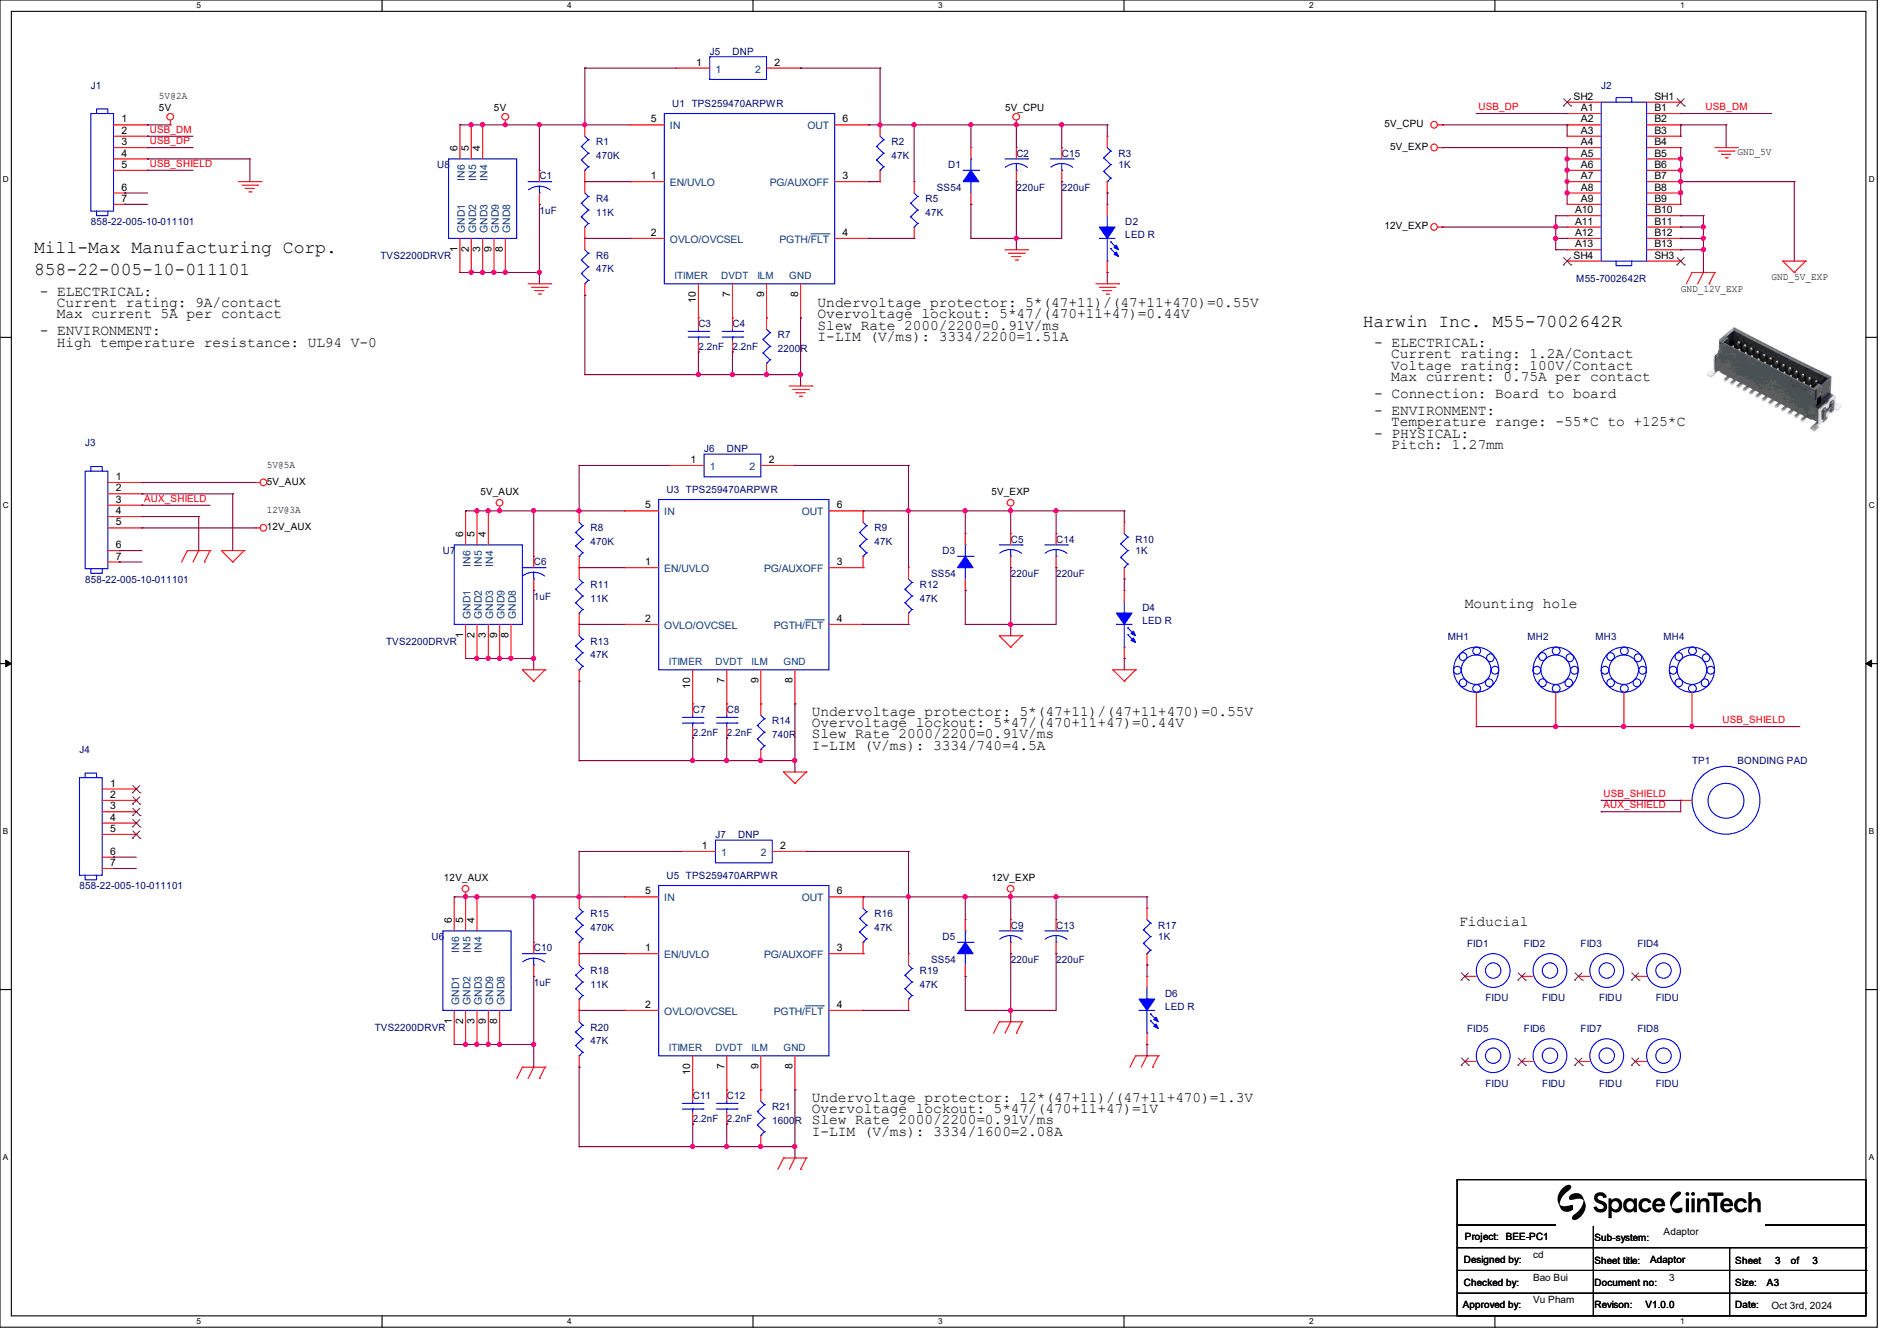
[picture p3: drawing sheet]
# OrCAD Capture schematic ADAPTOR.DSN

## Sheets
1 1_Index: title: BEE-PC1; rev: V1.0.0; note: Index
2 2_BlockDiagram: note: BlockDiagram
3 3_Adaptor: size A3; note: Adaptor

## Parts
C1  1uF  [C0603]
C2  220uF  [TAJD_AVX]
C3  2.2nF  [C0603]
C4  2.2nF  [C0603]
C5  220uF  [TAJD_AVX]
C6  1uF  [C0603]
C7  2.2nF  [C0603]
C8  2.2nF  [C0603]
C9  220uF  [TAJD_AVX]
C10  1uF  [C0603]
C11  2.2nF  [C0603]
C12  2.2nF  [C0603]
C13  220uF  [TAJD_AVX]
C14  220uF  [TAJD_AVX]
C15  220uF  [TAJD_AVX]
D1  SS54  [do214ac_sma]
D2  LED R  [LED0603]
D3  SS54  [do214ac_sma]
D4  LED R  [LED0603]
D5  SS54  [do214ac_sma]
D6  LED R  [LED0603]
FID1  FIDU  [FID_1mm]
FID2  FIDU  [FID_1mm]
FID3  FIDU  [FID_1mm]
FID4  FIDU  [FID_1mm]
FID5  FIDU  [FID_1mm]
FID6  FIDU  [FID_1mm]
FID7  FIDU  [FID_1mm]
FID8  FIDU  [FID_1mm]
J1  858-22-005-10-011101  [858-22-00]
J2  M55-7012642R  [HARWIN_M55-7002642R]
J3  858-22-005-10-011101  [858-22-00]
J4  858-22-005-10-011101  [858-22-00]
J5  DNP  [jumper_power]
J6  DNP  [jumper_power]
J7  DNP  [jumper_power]
MH1  MH  [mh_3mm_1]
MH2  MH  [mh_3mm_1]
MH3  MH  [mh_3mm_1]
MH4  MH  [mh_3mm_1]
R1  470K  [R0603]
R2  47K  [R0603]
R3  1K  [R0603]
R4  11K  [R0603]
R5  47K  [R0603]
R6  47K  [R0603]
R7  2200R  [R0603]
R8  470K  [R0603]
R9  47K  [R0603]
R10  1K  [R0603]
R11  11K  [R0603]
R12  47K  [R0603]
R13  47K  [R0603]
R14  740R  [R0603]
R15  470K  [R0603]
R16  47K  [R0603]
R17  1K  [R0603]
R18  11K  [R0603]
R19  47K  [R0603]
R20  47K  [R0603]
R21  1600R  [R0603]
TP1  BONDING PAD  [mh_3mm_1]
U1  TPS259470ARPWR  [RPW0010A-MFG]
U3  TPS259470ARPWR  [RPW0010A-MFG]
U5  TPS259470ARPWR  [RPW0010A-MFG]
U6  TVS2200DRVR  [DRV0006A]
U7  TVS2200DRVR  [DRV0006A]
U8  TVS2200DRVR  [DRV0006A]

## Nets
5V: C1.1 J1.1 J5.1 R1.1 U1.5(IN) U8.4(IN4) U8.5(IN5) U8.6(IN6)
5V_AUX: C6.1 J3.1 J6.1 R8.1 U3.5(IN) U7.4(IN4) U7.5(IN5) U7.6(IN6)
5V_CPU: C2.1 C15.1 D1.1 J2.A2 J2.A3 J5.2 R2.1 R3.1 R5.1 U1.6(OUT)
5V_EXP: C5.1 C14.1 D3.1 J2.A4 J2.A5 J2.A6 J2.A7 J2.A8 J2.A9 J6.2 R9.1 R10.1 R12.1 U3.6(OUT)
12V_AUX: C10.1 J3.5 J7.1 R15.1 U5.5(IN) U6.4(IN4) U6.5(IN5) U6.6(IN6)
12V_EXP: C9.1 C13.1 D5.1 J2.A10 J2.A11 J2.A12 J2.A13 J7.2 R16.1 R17.1 R19.1 U5.6(OUT)
GND: C1.2 C2.2 C3.2 C4.2 C15.2 D1.2 D2.2(CATHODE) J1.4 J2.B2 J2.B3 R6.2 R7.2 U1.8(GND) U8.1(GND1) U8.2(GND2) U8.3(GND3) U8.8(GND8) U8.9(GND9)
GND_5V_EXP: C5.2 C6.2 C7.2 C8.2 C14.2 D3.2 D4.2(CATHODE) J2.B4 J2.B5 J2.B6 J2.B7 J2.B8 J2.B9 J3.2 R13.2 R14.2 U3.8(GND) U7.1(GND1) U7.2(GND2) U7.3(GND3) U7.8(GND8) U7.9(GND9)
GND_12V_EXP: C9.2 C10.2 C11.2 C12.2 C13.2 D5.2 D6.2(CATHODE) J2.B10 J2.B11 J2.B12 J2.B13 J3.4 R20.2 R21.2 U5.8(GND) U6.1(GND1) U6.2(GND2) U6.3(GND3) U6.8(GND8) U6.9(GND9)
AUX_SHIELD: J1.5 J3.3 MH1.1 MH2.1 MH3.1 MH4.1 TP1.1
USB_DM: J1.2 J2.B1
USB_DP: J1.3 J2.A1
N8340712: R1.2 R4.1 U1.1(EN/UVLO)
N8340716: R4.2 R6.1 U1.2(OVLO/OVCSEL)
N8340921: R5.2 U1.4(PGTH/~{FLT})
N8341898: R8.2 R11.1 U3.1(EN/UVLO)
N8341962: R11.2 R13.1 U3.2(OVLO/OVCSEL)
N8341966: R12.2 U3.4(PGTH/~{FLT})
N8342349: R15.2 R18.1 U5.1(EN/UVLO)
N8342413: R18.2 R20.1 U5.2(OVLO/OVCSEL)
N8342417: R19.2 U5.4(PGTH/~{FLT})
N8346756: R2.2 U1.3(PG/AUXOFF)
N8360931: D2.1(ANODE) R3.2
N8361138: D4.1(ANODE) R10.2
N8361295: D6.1(ANODE) R17.2
N8397868: C3.1 U1.10(ITIMER)
N8397870: R7.1 U1.9(ILM)
N8401015: R16.2 U5.3(PG/AUXOFF)
N8401016: R21.1 U5.9(ILM)
N8401017: C11.1 U5.10(ITIMER)
N8401209: C7.1 U3.10(ITIMER)
N8401211: R9.2 U3.3(PG/AUXOFF)
N8401212: R14.1 U3.9(ILM)
N8402798: C4.1 U1.7(DVDT)
N8402855: C8.1 U3.7(DVDT)
N8402917: C12.1 U5.7(DVDT)

Not connected (* = marked no-connect by the designer): FID1 1*; FID2 1*; FID3 1*; FID4 1*; FID5 1*; FID6 1*; FID7 1*; FID8 1*; J1 6(MECH1) 7(MECH2); J2 SH1* SH2* SH3* SH4*; J3 6(MECH1) 7(MECH2); J4 1* 2* 3* 4* 5* 6(MECH1) 7(MECH2)

## Notes on the sheets
sheet 1
- Index
- PAGE
- COMPONENT/FUNCTION
- 001   1_Index
- 002   2_BlockDiagram
- 003   3_Adaptor
- Adaptor
- cd
- Bao Bui
- 1
- Vu Pham
- Oct 3rd, 2024
sheet 2
- USB2.0 Input
- POWER Input
- Mill-Max 858-22-005-X0-XX1103
- Mill-Max 858-22-005-X0-XX1102
- 5V_AUX
- 12V_AUX
- 5V
- GND_5V
- GND_12V_EXP
- GND_5V_EXP
- eFuse
- eFuse
- eFuse
- TPS259470ARPWR
- TPS259470ARPWR
- TPS259470ARPWR
- USB_DP
- USB_DM
- 5V_CPU
- 5V_EXP
- 12V_EXP
- GND_5V
- GND_5V_EXP
- GND_12V_EXP
- Connector M55-7002642R
- Adaptor
- cd
- Bao Bui
- 2
- Vu Pham
- Oct 3rd, 2024
sheet 3
- 5V@2A
- GND_5V
- Mill-Max Manufacturing Corp.
- 858-22-005-10-011101
- GND_5V_EXP
- - ELECTRICAL:
- GND_12V_EXP
- Current rating: 9A/contact
- Max current 5A per contact
- Overvoltage lockout: 5*47/(470+11+47)=0.44V
- Undervoltage protector: 5*(47+11)/(47+11+470)=0.55V
- Slew Rate 2000/2200=0.91V/ms
- Harwin Inc. M55-7012642R
- - ENVIRONMENT:
- I-LIM (V/ms): 3334/2200=1.51A
- High temperature resistance: UL94 V-0
- - ELECTRICAL:
- Current rating: 1.2A/Contact
- Voltage rating: 100V/Contact
- Max current: 0.75A per contact
- - Connection: Board to board
- - ENVIRONMENT:
- Temperature range: -55*C to +125*C
- - PHYSICAL:
- Pitch: 1.27mm
- 5V@5A
- 12V@3A
- Mounting hole
- Undervoltage protector: 5*(47+11)/(47+11+470)=0.55V
- Overvoltage lockout: 5*47/(470+11+47)=0.44V
- Slew Rate 2000/2200=0.91V/ms
- I-LIM (V/ms): 3334/740=4.5A
- Fiducial
- Undervoltage protector: 12*(47+11)/(47+11+470)=1.3V
- Overvoltage lockout: 5*47/(470+11+47)=1V
- I-LIM (V/ms): 3334/1600=2.08A
- Slew Rate 2000/2200=0.91V/ms
- Adaptor
- cd
- Bao Bui
- 3
- Vu Pham
- Oct 3rd, 2024
